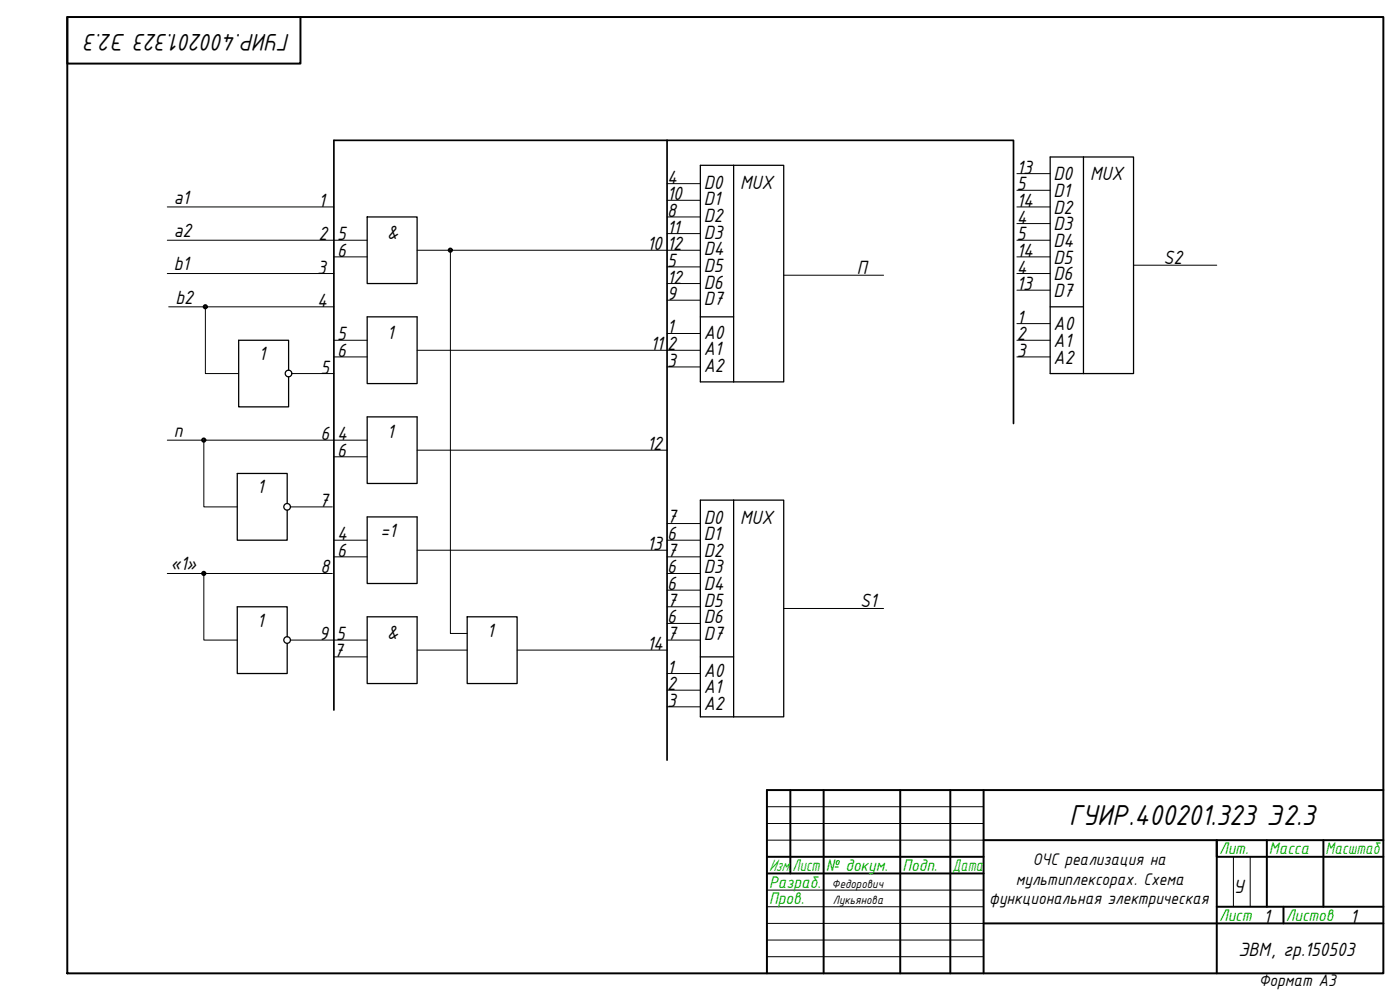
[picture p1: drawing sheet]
<svg xmlns="http://www.w3.org/2000/svg" width="420mm" height="297mm" viewBox="0 0 420 297" stroke-linecap="round" stroke-linejoin="round" font-family="sans-serif">
<!-- layer: 0 -->
<g fill="none" stroke="#000" stroke-width=".59">
<path d="M20.2 5.1h395v286.9h-395zM20.2 5.1v14h70v-14M237.2 237.1v25M247.2 237.1v54.9M270.2 237.1v54.9M285.2 237.1v54.9M295.2 237.1v54.9M415.2 237.1h-185v54.9M230.2 257.1h65M295.2 252.1h120M380.2 252.1v20M397.2 252.1v20"/>
<path d="M415.2 257.1h-50v-5v39.9M230.2 262.1h65M295.2 277.1h120M365.2 272.1h50M385.2 272.1v5"/>
<circle cx="135.1" cy="75.1" r=".49"/>
<circle cx="61.6" cy="92" r=".49"/>
<circle cx="61.2" cy="132" r=".49"/>
<circle cx="61.2" cy="172" r=".49"/>
</g>
<path d="M230.2 242h65M230.2 247.1h65M230.2 252.1h65M370.2 257.1v15M375.2 257.1v15M230.2 267.1h65M230.2 272.1h65M230.2 277.1h65M230.2 282.1h65M230.2 287h65" fill="none" stroke="#000" stroke-width=".3"/>
<path d="M200.2 42.1h104v85M200.2 42.1h-100v170.9M200.2 42.1v186" fill="none" stroke="#000" stroke-width=".51"/>
<g fill="none" stroke="#000" stroke-width=".3">
<path d="M200.2 55.1h10M305.2 57.1h10M305.2 52.1h10M50.2 62.1h50M50.2 72.1h60M100.2 77.1h10M125.2 75.1h85M135.2 75.1v115h5M200.2 70.1h10M200.2 65.1h10M200.2 60.1h10M305.2 62.1h10"/>
<path d="M305.2 72.1h10M305.2 77.1h10M305.2 67.1h10M340.2 79.6h25M50.2 82.1h50M50.6 92.1h49.6M61.6 92.1v20h10M200.2 90.1h10M200.2 85.1h10M200.2 80.1h10M235.2 82.6h30M305.2 82.1h10"/>
<path d="M305.2 97.1h10M305.2 87.1h10M87.6 112.1h12.6M100.2 107.1h10M100.2 102.1h10M125.2 105.1h85M200.2 110.1h10M200.2 100.1h10M305.2 107.1h10M305.2 102.1h10M50.2 132.1h60M61.2 132.1v20h10"/>
<path d="M100.2 137.1h10M125.2 135.1h75M87.2 152.1h12.5M200.2 157.1h10M50.2 172.1h49.5M61.2 172.1v20h10M100.2 167.1h10M100.2 162.1h10M125.2 165.1h75M200.2 172.1h10M200.2 177.1h10M200.2 167.1h10"/>
<path d="M200.2 162.1h10M87.2 192.1h23M100.2 197.1h10M125.2 195.1h15M155.2 195.1h45M200.2 192.1h10M200.2 187.1h10M200.2 182.1h10M235.2 182.6h30M200.2 212.1h10M200.2 207.1h10M200.2 202.1h10"/>
</g>
<g fill="none" stroke="#000" stroke-width=".38">
<path d="M220.2 49.6h15v65h-15M220.2 49.6h-10v65h10M220.2 49.6v65M325.2 47.1h15v65h-15M325.2 47.1h-10v65h10M325.2 47.1v65M110.2 65.1h15v20h-15zM110.2 95.1h15v20h-15zM210.2 95.1h10M315.2 92.1h10M86.6 111.1v-9h-15v20h15v-9M110.2 125.1h15v20h-15z"/>
<path d="M86.2 151.1v-9h-15v20h15v-9M110.2 155.1h15v20h-15zM220.2 150.1h15v65h-15M220.2 150.1h-10v65h10M220.2 150.1v65M86.2 191.1v-9h-15v20h15v-9M110.2 185.1h15v20h-15zM140.2 185.1h15v20h-15zM210.2 197.1h10"/>
<circle cx="86.6" cy="112.1" r=".99"/>
<circle cx="86.2" cy="152.1" r=".99"/>
<circle cx="86.2" cy="192" r=".99"/>
</g>
<text font-size="9.3" x="320.9" y="247.6">ГУИР.400201.323 Э2.3</text>
<text font-size="7.8" x="87.1" y="10.1" transform="rotate(180 87.1 10.1)">ГУИР.400201.323 Э2.3</text>
<g font-size="6.2">
<text x="305.2" y="52.1">13</text>
<text x="200.2" y="55.1">4</text>
<text x="211.2" y="56.6">D0</text>
<text x="222.2" y="56.6">MUX</text>
<text x="305.2" y="57.1">5</text>
<text x="316.2" y="54.1">D0</text>
<text x="316.2" y="59.1">D1</text>
<text x="327.2" y="54.1">MUX</text>
<text x="52.2" y="61.1">a1</text>
<text x="95.6" y="62.1">1</text>
<text x="200.2" y="60.1">10</text>
<text x="200.2" y="65.1">8</text>
<text x="211.2" y="61.6">D1</text>
<text x="305.2" y="62.1">14</text>
<text x="316.2" y="64.1">D2</text>
<text x="52.2" y="71.1">a2</text>
<text x="116.2" y="71.6">&amp;</text>
<text x="200.2" y="70.1">11</text>
<text x="211.2" y="66.6">D2</text>
<text x="211.2" y="71.6">D3</text>
<text x="305.2" y="67.1">4</text>
<text x="316.2" y="69.1">D3</text>
<text x="95.6" y="72.1">2</text>
<text x="101.2" y="72.1">5</text>
<text x="101.2" y="77.1">6</text>
<text x="194.2" y="75.1">10</text>
<text x="200.2" y="75.1">12</text>
<text x="211.2" y="76.6">D4</text>
<text x="305.2" y="72.1">5</text>
<text x="305.2" y="77.1">14</text>
<text x="316.2" y="74.1">D4</text>
<text x="52.2" y="81.1">b1</text>
<text x="95.2" y="82.1">3</text>
<text x="200.2" y="80.1">5</text>
<text x="211.2" y="81.6">D5</text>
<text x="257.2" y="82.1">П</text>
<text x="305.2" y="82.1">4</text>
<text x="316.2" y="79.1">D5</text>
<text x="349.2" y="79.1">S2</text>
<text x="200.2" y="85.1">12</text>
<text x="211.2" y="86.6">D6</text>
<text x="305.2" y="87.1">13</text>
<text x="316.2" y="84.1">D6</text>
<text x="316.2" y="89.1">D7</text>
<text x="52.6" y="91.1">b2</text>
<text x="95.2" y="92.1">4</text>
<text x="200.2" y="90.1">9</text>
<text x="211.2" y="91.6">D7</text>
<text x="116.2" y="101.6">1</text>
<text x="200.2" y="100.1">1</text>
<text x="211.2" y="101.6">A0</text>
<text x="305.2" y="97.1">1</text>
<text x="316.2" y="99.1">A0</text>
<text x="101.2" y="102.1">5</text>
<text x="101.2" y="107.1">6</text>
<text x="195.2" y="105.1">11</text>
<text x="200.2" y="105.1">2</text>
<text x="211.2" y="106.6">A1</text>
<text x="305.2" y="102.1">2</text>
<text x="305.2" y="107.1">3</text>
<text x="316.2" y="104.1">A1</text>
<text x="77.6" y="108.1">1</text>
<text x="96.2" y="112.1">5</text>
<text x="200.2" y="110.1">3</text>
<text x="211.2" y="111.6">A2</text>
<text x="316.2" y="109.1">A2</text>
<text x="52.2" y="131.1">п</text>
<text x="116.2" y="131.6">1</text>
<text x="96.2" y="132.1">6</text>
<text x="101.2" y="132.1">4</text>
<text x="101.2" y="137.1">6</text>
<text x="194.2" y="135.1">12</text>
<text x="77.2" y="148.1">1</text>
<text x="95.8" y="152.1">7</text>
<text x="114.2" y="161.1">=1</text>
<text x="200.2" y="157">7</text>
<text x="211.2" y="157.1">D0</text>
<text x="222.2" y="157.1">MUX</text>
<text x="101.2" y="162.1">4</text>
<text x="101.2" y="167.1">6</text>
<text x="194.2" y="165.1">13</text>
<text x="200.2" y="167">7</text>
<text x="200.2" y="162.1">6</text>
<text x="211.2" y="162.1">D1</text>
<text x="211.2" y="167.1">D2</text>
<text x="51.2" y="171.1">«1»</text>
<text x="96.2" y="172.1">8</text>
<text x="200.2" y="172.1">6</text>
<text x="211.2" y="172.1">D3</text>
<text x="200.2" y="177.1">6</text>
<text x="211.2" y="177.1">D4</text>
<text x="200.2" y="182">7</text>
<text x="211.2" y="182.1">D5</text>
<text x="258.2" y="182.1">S1</text>
<text x="77.2" y="188.1">1</text>
<text x="116.2" y="191.6">&amp;</text>
<text x="146.2" y="191.1">1</text>
<text x="200.2" y="187.1">6</text>
<text x="211.2" y="187.1">D6</text>
<text x="95.8" y="192.1">9</text>
<text x="100.2" y="197">7</text>
<text x="100.8" y="192.1">5</text>
<text x="194.2" y="195.1">14</text>
<text x="200.2" y="192">7</text>
<text x="211.2" y="192.1">D7</text>
<text x="200.2" y="202.1">1</text>
<text x="211.2" y="203.1">A0</text>
<text x="200.2" y="207.1">2</text>
<text x="211.2" y="208.1">A1</text>
<text x="200.2" y="212.1">3</text>
<text x="211.2" y="213">A2</text>
<text x="370.2" y="267.9">У</text>
<text x="379.2" y="277.1">1</text>
<text x="405.2" y="277.1">1</text>
<text x="371.7" y="286.9">ЭВМ, гр.150503</text>
</g>
<g font-size="5.4" fill="#00ad00">
<text x="365.8" y="256.4">Лит.</text>
<text x="380.8" y="256.4">Масса</text>
<text x="397.8" y="256.4">Масштаб</text>
<text x="230.8" y="261.4">Изм.</text>
<text x="237.9" y="261.4">Лист</text>
<text x="247.9" y="261.4">№ докум.</text>
<text x="270.8" y="261.4">Подп.</text>
<text x="285.8" y="261.4">Дата</text>
<text x="230.8" y="266.3">Разраб.</text>
<text x="230.8" y="271.3">Пров.</text>
<text x="365.8" y="276.4">Лист</text>
<text x="385.9" y="276.4">Листов</text>
</g>
<g font-size="5.4">
<text x="310" y="259.6">ОЧС реализация на</text>
<text x="304.8" y="265.4">мультиплексорах. Схема</text>
<text x="296.9" y="271.2">функциональная электрическая</text>
<text x="377.8" y="295.8">Формат А3</text>
</g>
<g font-size="3.9">
<text x="249.7" y="266.3">Федорович</text>
<text x="249.9" y="271.1">Лукьянова</text>
</g>
</svg>
